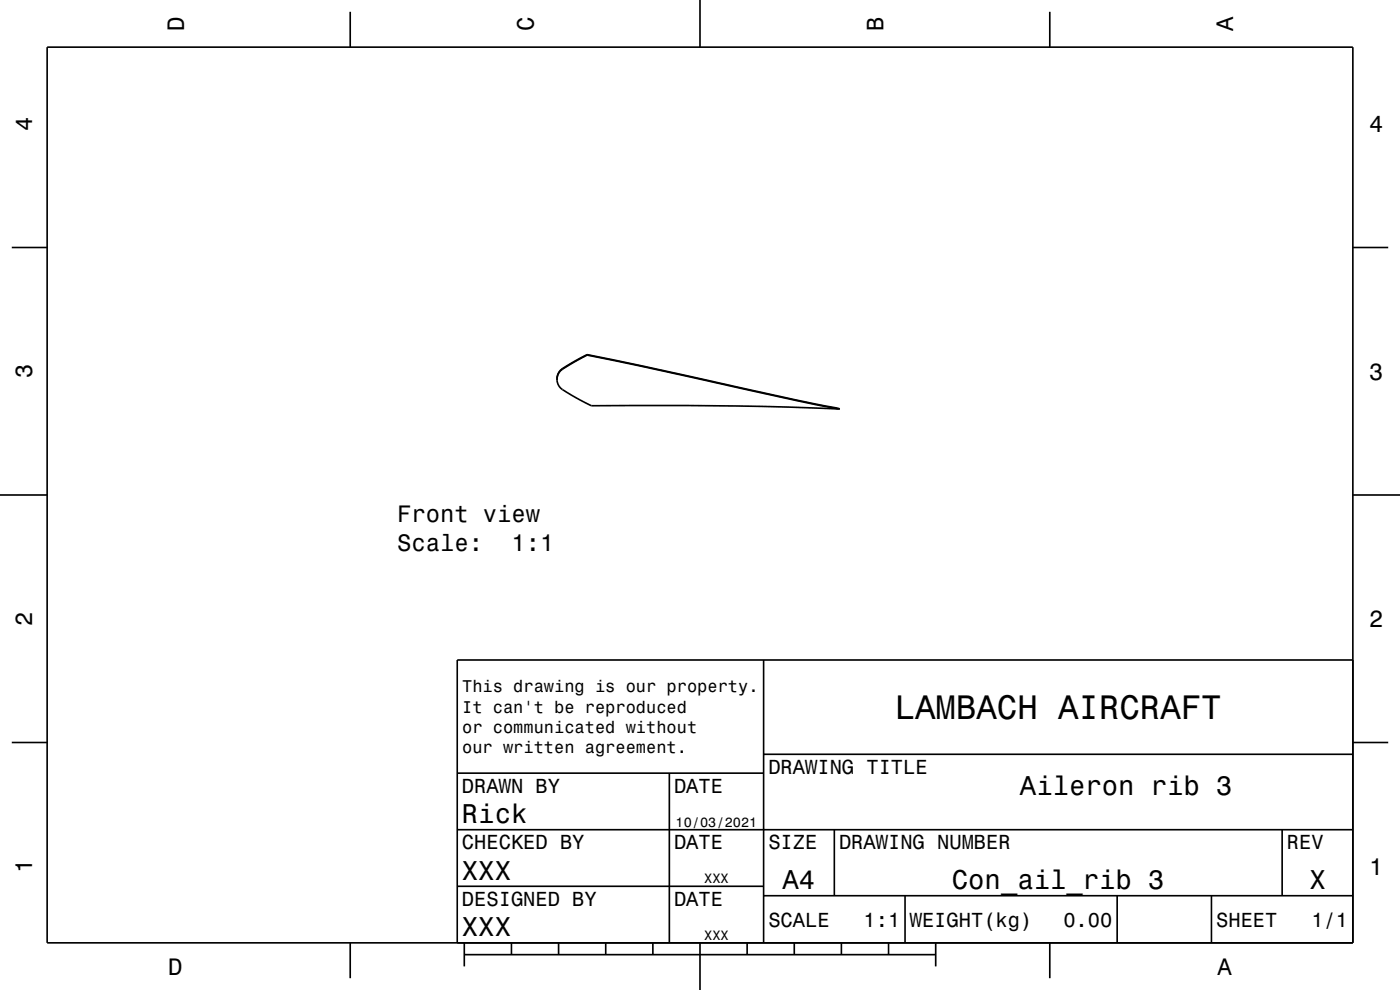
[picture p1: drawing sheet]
<svg xmlns="http://www.w3.org/2000/svg" width="297mm" height="210mm" viewBox="0 0 297 210" stroke-linecap="round" stroke-linejoin="round" font-family="sans-serif">
<path d="M119.3 78.2v.1" fill="none" stroke="#000" stroke-width=".21"/>
<g fill="none" stroke="#000" stroke-width=".35">
<path d="M10 10h277v190h-277zM74.3 2.5v7.5M148.5 0v10M222.7 2.5v7.5M2.5 52.5h7.5M287 52.5h7.5M124.5 75.2l-4.3 2.4a3.3 3.3 0 0 0-2 3.1M124.5 75.2l11.4 2.4 32.7 7.2 9.3 1.8 .2 .2M124.5 75.2l.1 .1M124.6 75.3l-4.4 2.5a3.4 3.4 0 0 0-2 2.9M124.6 75.3l11.4 2.4 32.9 7.2 9.2 1.9M118.2 80.7a4 4 0 0 0 2.4 2.7l4.8 2.7a956.1 956.1 0 0 1 52.7 .7"/>
<path d="M0 105h10M287 105h10M162 140v60M287 140h-190v60M2.5 157.5h7.5M287 157.5h7.5M97 176h190M97 164h65M142 164v36M162 160h125M177 176v14M272 176v14"/>
<path d="M97 188h65M162 190h125M192 190v10M237 190v10M257 190v10M74.3 200v7.5M98.5 202.5h100M98.5 200v5M108.5 200v2.5M118.5 200v2.5M128.5 200v2.5M138.5 200v2.5"/>
<path d="M148.5 200v10M158.5 200v2.5M168.5 200v2.5M178.5 200v2.5M188.5 200v2.5M198.5 200v5M222.7 200v7.5"/>
</g>
<text font-size="7.2" x="189.8" y="152.6">LAMBACH AIRCRAFT</text>
<g font-size="5.8">
<text x="216.4" y="168.6">Aileron rib 3</text>
<text x="98" y="174.6">Rick</text>
<text x="98" y="186.6">XXX</text>
<text x="166" y="188.6">A4</text>
<text x="201.9" y="188.6">Con_ail_rib 3</text>
<text x="277.8" y="188.6">X</text>
<text x="98" y="198.6">XXX</text>
</g>
<g font-size="5">
<text x="39" y="6.5" transform="rotate(-90 39 6.5)">D</text>
<text x="113.2" y="6.5" transform="rotate(-90 113.2 6.5)">C</text>
<text x="187.4" y="6.5" transform="rotate(-90 187.4 6.5)">B</text>
<text x="261.6" y="6.5" transform="rotate(-90 261.6 6.5)">A</text>
<text x="6.8" y="27.8" transform="rotate(-90 6.8 27.8)">4</text>
<text x="290.5" y="28.1">4</text>
<text x="6.8" y="80.3" transform="rotate(-90 6.8 80.3)">3</text>
<text x="290.5" y="80.6">3</text>
<text x="84.2" y="110.8">Front view</text>
<text x="84.2" y="116.8">Scale:</text>
<text x="108.5" y="116.8">1:1</text>
<text x="6.8" y="132.8" transform="rotate(-90 6.8 132.8)">2</text>
<text x="290.5" y="133.1">2</text>
<text x="6.8" y="185.3" transform="rotate(-90 6.8 185.3)">1</text>
<text x="290.5" y="185.6">1</text>
<text x="35.7" y="206.8">D</text>
<text x="258.3" y="206.8">A</text>
</g>
<g font-size="4.3">
<text x="163" y="164.2">DRAWING TITLE</text>
<text x="98" y="168.2">DRAWN BY</text>
<text x="143" y="168.2">DATE</text>
<text x="98" y="180.2">CHECKED BY</text>
<text x="143" y="180.2">DATE</text>
<text x="163" y="180.2">SIZE</text>
<text x="178" y="180.2">DRAWING NUMBER</text>
<text x="273" y="180.2">REV</text>
<text x="98" y="192.2">DESIGNED BY</text>
<text x="143" y="192.2">DATE</text>
<text x="163" y="196.6">SCALE</text>
<text x="183.2" y="196.6">1:1</text>
<text x="193" y="196.6">WEIGHT(kg)</text>
<text x="225.6" y="196.6">0.00</text>
<text x="258" y="196.6">SHEET</text>
<text x="278.2" y="196.6">1/1</text>
</g>
<g font-size="3.6">
<text x="98.1" y="146.8">This drawing is our property.</text>
<text x="98.1" y="151.2">It can't be reproduced</text>
<text x="98.1" y="155.5">or communicated without</text>
<text x="98.1" y="159.8">our written agreement.</text>
</g>
<g font-size="2.9">
<text x="143.3" y="175.3">10/03/2021</text>
<text x="149.4" y="187.3">XXX</text>
<text x="149.4" y="199.3">XXX</text>
</g>
</svg>
